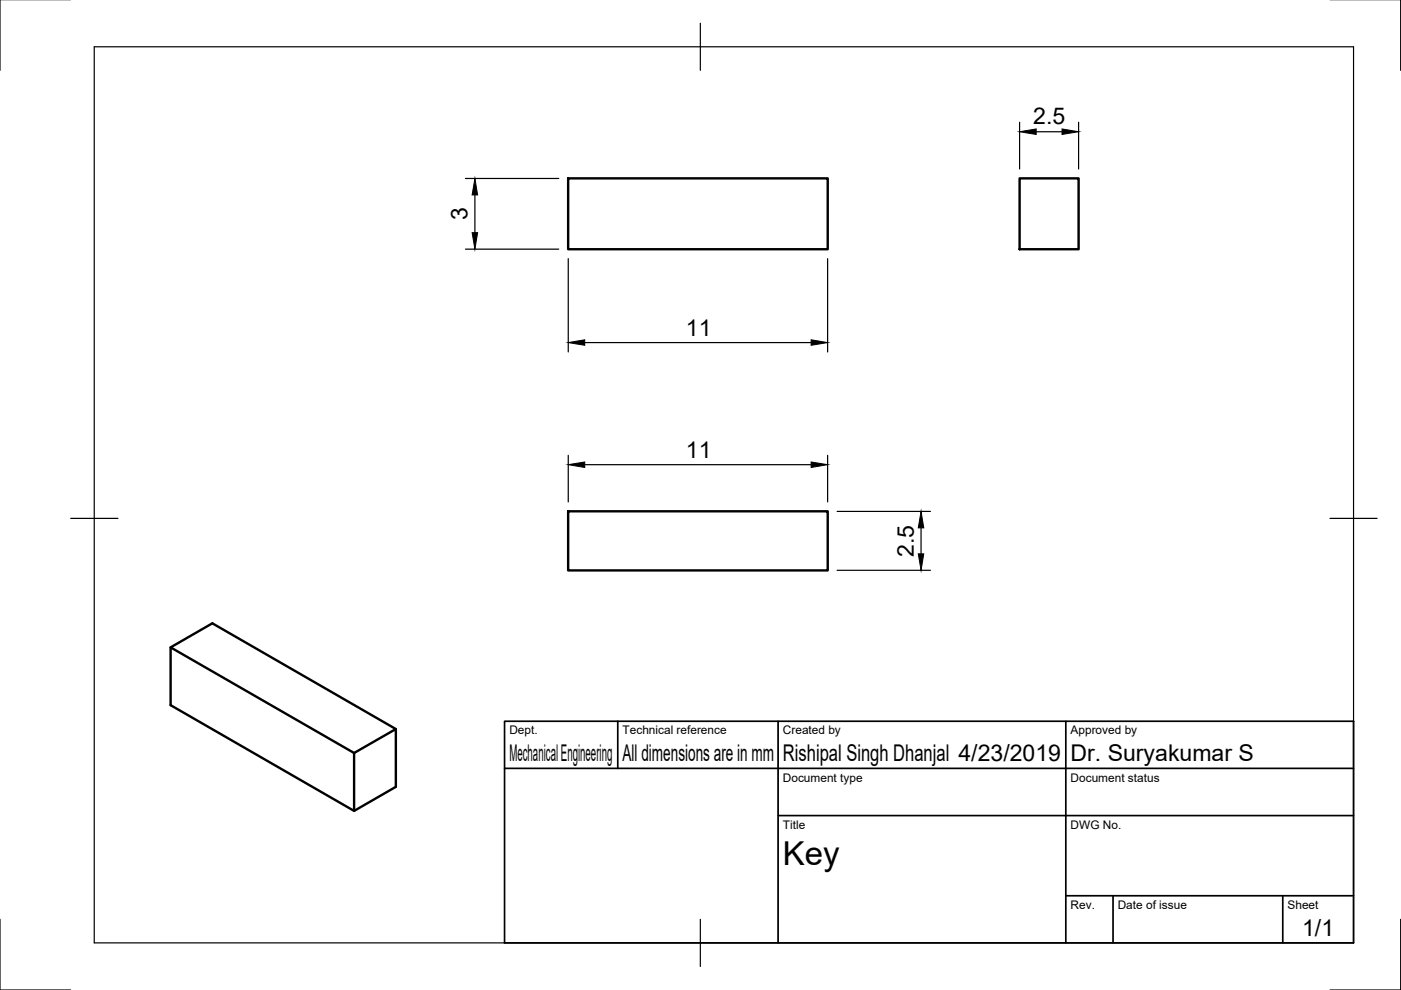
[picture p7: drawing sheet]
<svg xmlns="http://www.w3.org/2000/svg" width="297mm" height="210mm" viewBox="0 0 297 210" stroke-linecap="round" stroke-linejoin="round" font-family="sans-serif">
<!-- layer: Visible -->
<path d="M120.5 37.8h55v15h-55zM216.2 37.8h12.5v15h-12.5zM120.5 108.4h55v12.5h-55zM36.2 137.3l38.9 22.4v12.2M83.9 154.6l-38.9-22.4-8.8 5.1v12.2l38.9 22.4 8.8-5.1v-12.2l-8.8 5.1" fill="none" stroke="#000" stroke-width=".51"/>
<!-- layer: Border -->
<path d="M0 -.1v15M297 -.1v15M20 9.9h267v190h-267zM148.5 4.9v10M15 109.9h10M282 109.9h10M0 194.9v15h15M148.5 194.9v10M297 194.9v15h-15" fill="none" stroke="#000" stroke-width=".25"/>
<!-- layer: TitleBlock -->
<path d="M107 152.9h180v47h-180zM131 152.9v10M165 152.9v47M226 152.9v47M107 162.9h180M165 172.9h122M226 189.9h61M236 189.9v10M272 189.9v10" fill="none" stroke="#000" stroke-width=".36"/>
<!-- layer: Dimensions -->
<g fill="none" stroke="#000" stroke-width=".25">
<path d="M98.7 37.8h19.8M216.2 25.9v9.9M219.7 27.9h5.5M228.7 25.9v9.9M98.7 52.8h19.8M100.7 41.3v8M120.5 54.8v19.8M175.5 54.8v19.8M124 72.6h48M120.5 96.5v9.9M124 98.5h48M175.5 96.5v9.9"/>
<path d="M177.5 108.4h19.8M195.3 111.9v5.5M177.5 120.9h19.8"/>
</g>
<path d="M216.2 27.9l3.5-.6v1.2zM225.2 27.3l3.5 .6-3.5 .6zM100.7 37.8l.6 3.5h-1.2zM100.1 49.3h1.2l-.6 3.5zM120.5 72.6l3.5-.6v1.2zM172 72l3.5 .6-3.5 .6zM120.5 98.5l3.5-.5v1.1zM172 98l3.5 .5-3.5 .6zM195.3 108.4l.6 3.5h-1.2zM194.7 117.4h1.2l-.6 3.5z" fill="#000" stroke="#000" stroke-width=".21"/>
<text font-size="7" x="166" y="183.4">Key</text>
<g font-size="4.9">
<text x="219.1" y="26.4">2.5</text>
<text x="99.1" y="46.7" transform="rotate(-90 99.1 46.7)">3</text>
<text x="145.4" y="71.1">11</text>
<text x="145.4" y="97">11</text>
<text x="193.7" y="118.1" transform="rotate(-90 193.7 118.1)">2.5</text>
<text x="108" y="161.4">Mechanical Engineering</text>
<text x="132" y="161.4">All dimensions are in mm</text>
<text x="166" y="161.4">Rishipal Singh Dhanjal 4/23/2019</text>
<text x="227" y="161.4">Dr. Suryakumar S</text>
<text x="276.1" y="198.6">1/1</text>
</g>
<g font-size="2.5">
<text x="108" y="155.7">Dept.</text>
<text x="132" y="155.7">Technical reference</text>
<text x="166" y="155.7">Created by</text>
<text x="227" y="155.7">Approved by</text>
<text x="166" y="165.7">Document type</text>
<text x="227" y="165.7">Document status</text>
<text x="166" y="175.7">Title</text>
<text x="227" y="175.7">DWG No.</text>
<text x="227" y="192.7">Rev.</text>
<text x="237" y="192.7">Date of issue</text>
<text x="273" y="192.7">Sheet</text>
</g>
</svg>
